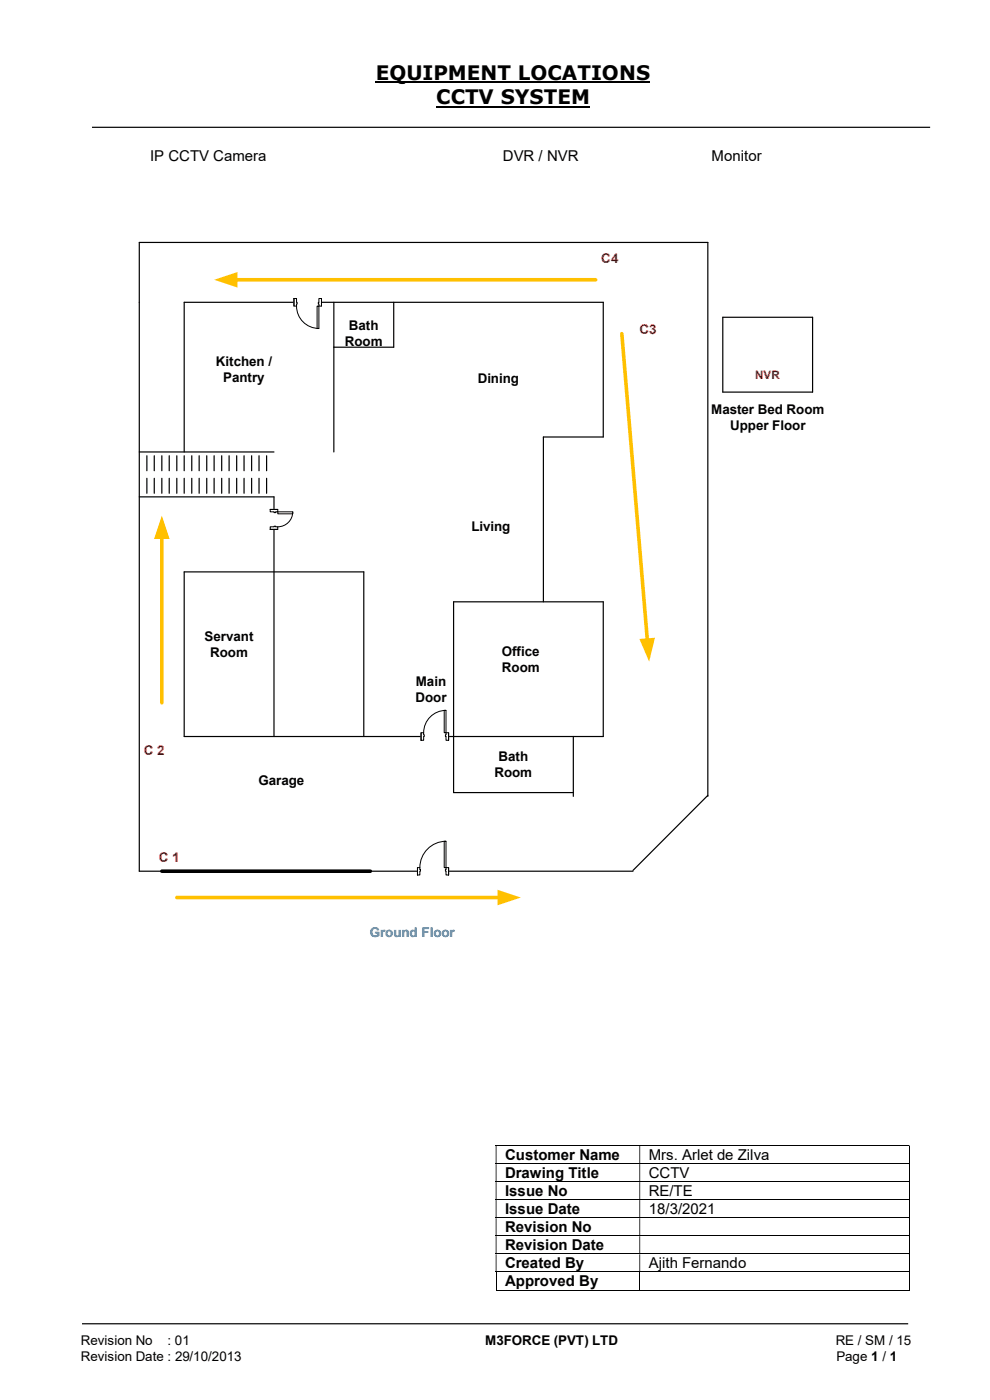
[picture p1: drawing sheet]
<svg xmlns="http://www.w3.org/2000/svg" width="210mm" height="297mm" viewBox="0 0 210 297" stroke-linecap="round" stroke-linejoin="round" font-family="sans-serif">
<path d="M79.7 17.5h58.2M92.5 22.6h32.6" fill="none" stroke="#000" stroke-width=".42"/>
<path d="M19.5 27h177.8M172.4 67.3h-19.1v15.9h19.1M17.4 280.8h175.3" fill="none" stroke="#000" stroke-width=".25"/>
<g fill="none" stroke="#000" stroke-width=".21">
<path d="M105.2 243h87.6M105.2 246.9h87.6M105.2 250.7h87.6M105.2 254.5h87.6M105.2 258.4h87.6M192.9 243.1v3.7M192.9 247v3.6M192.9 250.8v3.6M192.9 254.6v3.7M192.9 258.4v3.7M105.2 262.2h87.6M105.2 266h87.6"/>
<path d="M105.2 269.8h87.6M105.2 273.7h30.4M105.2 269.9v3.9M135.7 269.9v3.9M135.8 273.7h57M192.9 262.3v3.6M192.9 266.1v3.6M192.9 269.9v3.9"/>
</g>
<g fill="#000">
<path d="M192.8 243h.2v.1h-.2zM105.2 243.1h.1v3.7h-.1zM135.6 243.1h.2v3.7h-.2z" fill-rule="evenodd"/>
<path d="M192.8 246.8h.2v.2h-.2zM105.2 247h.1v3.6h-.1zM135.6 247h.2v3.6h-.2z" fill-rule="evenodd"/>
<path d="M192.8 250.6h.2v.2h-.2zM105.2 250.8h.1v3.6h-.1zM135.6 250.8h.2v3.6h-.2z" fill-rule="evenodd"/>
<path d="M192.8 254.4h.2v.2h-.2zM105.2 254.6h.1v3.7h-.1zM135.6 254.6h.2v3.7h-.2z" fill-rule="evenodd"/>
<path d="M192.8 258.3h.2v.1h-.2zM105.2 258.4h.1v3.7h-.1zM135.6 258.4h.2v3.7h-.2z" fill-rule="evenodd"/>
<path d="M192.8 262.1h.2v.2h-.2zM105.2 262.3h.1v3.6h-.1zM135.6 262.3h.2v3.6h-.2z" fill-rule="evenodd"/>
<path d="M192.8 265.9h.2v.2h-.2zM105.2 266.1h.1v3.6h-.1zM135.6 266.1h.2v3.6h-.2z" fill-rule="evenodd"/>
</g>
<path d="M192.8 269.7h.2v.2h-.2zM192.8 273.6h.2v.2h-.2z" fill="#000"/>
<path d="M34.3 184.8h44.3" fill="none" stroke="#000" stroke-width=".76"/>
<path d="M131.9 70.8l5.4 65" fill="none" stroke="#ffc000" stroke-width=".76"/>
<path d="M135.6 135.6l3.3-.3-1.2 5.1z" fill="#ffc000"/>
<path d="M50 59.4h76.4" fill="none" stroke="#ffc000" stroke-width=".76"/>
<path d="M45.4 59.4l5-1.7v3.3z" fill="#ffc000"/>
<g fill="none" stroke="#000" stroke-width=".25">
<path d="M70.8 64.1v31.8M83.5 64.1v9.6h-12.7M29.5 95.9h28.6M31.2 96.7v3.2M32.7 96.7v3.2M34.3 96.7v3.2M35.9 96.7v3.2M37.5 96.7v3.2M39.1 95.9v-31.8h88.9v28.6h-12.7v35M39.1 96.7v3.2M40.7 96.7v3.2M42.2 96.7v3.2"/>
<path d="M43.9 96.7v3.2M45.4 96.7v3.2M47 96.7v3.2M48.6 96.7v3.2M50.2 96.7v3.2M51.8 96.7v3.2M53.4 96.7v3.2M54.9 96.7v3.2M56.6 96.7v3.2M29.5 105.4h28.6v50.9M31.2 101.5v3.1M32.7 101.5v3.1"/>
<path d="M34.3 101.5v3.1M35.9 101.5v3.1M37.5 101.5v3.1M39.1 101.5v3.1M40.7 101.5v3.1M42.2 101.5v3.1M43.9 101.5v3.1M45.4 101.5v3.1M47 101.5v3.1M48.6 101.5v3.1M50.2 101.5v3.1M51.8 101.5v3.1"/>
<path d="M53.4 101.5v3.1M54.9 101.5v3.1M56.6 101.5v3.1M77.2 156.3v-35h-38.1v35h88.9v-28.6h-31.8v40.4h25.4M121.6 156.3v12.7M150.2 168.7l-15.9 16M150.2 169v-117.6h-120.7v133.4h104.8"/>
</g>
<path d="M57.3 108.1h1.7v4.2h-1.7z" fill="#fff"/>
<path d="M57.3 108.1h1.7v4.2h-1.7z" fill="none" stroke="#fff" stroke-width=".21"/>
<path d="M57.3 108.1h1.6v.5h-1.6zM57.3 111.8v.5h1.6v-.5z" fill-rule="evenodd" fill="#fff"/>
<path d="M58.1 108.6h-.8v-.5h1.6v.5h-.4M58.1 111.8h-.8v.5h1.6v-.5h-.4" fill="none" stroke="#000" stroke-width=".21"/>
<path d="M58.1 108.6h.4v.2h-.4zM58.1 111.6v.2h.4v-.2z" fill-rule="evenodd" fill="#fff"/>
<path d="M57.3 108.1h1.6M57.3 112.3h1.6M58.1 108.6v.2h.4v-.2M58.1 111.8v-.2h.4v.2M62.1 108.6a3.2 3.2 0 0 1-3.2 3.2" fill="none" stroke="#000" stroke-width=".21"/>
<path d="M58.9 108.6h3.2v.4h-3.2z" fill="#fff"/>
<path d="M58.9 108.6h3.2v.4h-3.2z" fill="none" stroke="#000" stroke-width=".21"/>
<path d="M89.3 155.4h5.9v1.7h-5.9z" fill="#fff"/>
<path d="M89.3 155.4h5.9v1.7h-5.9z" fill="none" stroke="#fff" stroke-width=".21"/>
<path d="M94.6 155.4v1.7h.6v-1.7zM89.3 155.4h.6v1.7h-.6z" fill-rule="evenodd" fill="#fff"/>
<path d="M89.9 155.9v-.5h-.6v1.7h.6v-.8M94.6 155.9v-.5h.6v1.7h-.6v-.8" fill="none" stroke="#000" stroke-width=".21"/>
<path d="M94.5 155.9v.4h.1v-.4zM89.9 155.9h.1v.4h-.1z" fill-rule="evenodd" fill="#fff"/>
<path d="M89.3 155.4v1.7M89.9 155.9h.1v.4h-.1M94.6 150.7a4.7 4.7 0 0 0-4.7 4.7M94.6 155.9h-.1v.4h.1M95.2 155.4v1.7" fill="none" stroke="#000" stroke-width=".21"/>
<path d="M94.2 150.7h.4v4.7h-.4z" fill="#fff"/>
<path d="M94.2 150.7h.4v4.7h-.4z" fill="none" stroke="#000" stroke-width=".21"/>
<path d="M62.4 63.3h5.8v1.7h-5.8z" fill="#fff"/>
<path d="M62.4 63.3h5.8v1.7h-5.8z" fill="none" stroke="#fff" stroke-width=".21"/>
<path d="M67.6 63.3h.6v1.6h-.6zM62.4 63.3v1.6h.5v-1.6z" fill-rule="evenodd" fill="#fff"/>
<path d="M62.9 64.1v-.8h-.5v1.6h.5v-.4M67.6 64.1v-.8h.6v1.6h-.6v-.4" fill="none" stroke="#000" stroke-width=".21"/>
<path d="M67.5 64.1h.1v.4h-.1zM62.9 64.1v.4h.1v-.4z" fill-rule="evenodd" fill="#fff"/>
<path d="M62.4 63.3v1.6M62.9 64.1h.1v.4h-.1M62.9 64.9a4.7 4.7 0 0 0 4.7 4.8M67.6 64.1h-.1v.4h.1M68.2 63.3v1.6" fill="none" stroke="#000" stroke-width=".21"/>
<path d="M67.3 64.9h.3v4.8h-.3z" fill="#fff"/>
<path d="M67.3 64.9h.3v4.8h-.3z" fill="none" stroke="#000" stroke-width=".21"/>
<path d="M37.5 190.4h68.5" fill="none" stroke="#ffc000" stroke-width=".76"/>
<path d="M105.5 188.8l5 1.6-5 1.7z" fill="#ffc000"/>
<path d="M34.3 114v35.1" fill="none" stroke="#ffc000" stroke-width=".76"/>
<path d="M34.3 109.4l1.7 4.9h-3.3z" fill="#ffc000"/>
<path d="M88.6 184h6.6v1.7h-6.6z" fill="#fff"/>
<path d="M88.6 184h6.6v1.7h-6.6z" fill="none" stroke="#fff" stroke-width=".21"/>
<path d="M94.6 184.1v1.5h.6v-1.5zM88.6 184.1h.5v1.5h-.5z" fill-rule="evenodd" fill="#fff"/>
<path d="M89.1 184.4v-.3h-.5v1.5h.5v-.8M94.6 184.4v-.3h.6v1.5h-.6v-.8" fill="none" stroke="#000" stroke-width=".21"/>
<path d="M94.5 184.4v.4h.1v-.4zM89.1 184.4h.1v.4h-.1z" fill-rule="evenodd" fill="#fff"/>
<path d="M94.6 178.5a5.6 5.6 0 0 0-5.5 5.6M88.6 184.1v1.5M89.1 184.4h.1v.4h-.1M94.6 184.4h-.1v.4h.1M95.2 184.1v1.5" fill="none" stroke="#000" stroke-width=".21"/>
<path d="M94.2 178.5h.4v5.6h-.4z" fill="#fff"/>
<path d="M94.2 178.5h.4v5.6h-.4z" fill="none" stroke="#000" stroke-width=".21"/>
<path d="M172.4 67.3v15.9" fill="none" stroke="#000" stroke-width=".25"/>
<g font-size="4.2">
<text x="79.7" y="17">EQUIPMENT LOCATIONS</text>
<text x="92.5" y="22.1">CCTV SYSTEM</text>
</g>
<g font-size="3.2">
<text x="31.8" y="34.1">IP CCTV Camera</text>
<text x="106.7" y="34.1">DVR / NVR</text>
<text x="151" y="34.1">Monitor</text>
<text x="107.1" y="246.1">Customer Name</text>
<text x="107.1" y="249.9">Drawing Title</text>
<text x="137.6" y="246.1">Mrs. Arlet de Zilva</text>
<text x="137.6" y="249.9">CCTV</text>
<text x="107.1" y="253.7">Issue No</text>
<text x="107.1" y="257.6">Issue Date</text>
<text x="137.6" y="253.7">RE/TE</text>
<text x="137.6" y="257.6">18/3/2021</text>
<text x="107.1" y="261.4">Revision No</text>
<text x="107.1" y="265.2">Revision Date</text>
<text x="107.1" y="269.1">Created By</text>
<text x="137.6" y="269.1">Ajith Fernando</text>
<text x="107.1" y="272.9">Approved By</text>
</g>
<g font-size="2.8" fill="#c00000">
<text x="127.6" y="55.8">C4</text>
<text x="135.6" y="71">C3</text>
<text x="30.5" y="160.3">C 2</text>
<text x="33.7" y="182.8">C 1</text>
</g>
<g font-size="2.8">
<text x="74" y="70">Bath</text>
<text x="45.8" y="77.6">Kitchen /</text>
<text x="73.2" y="73.4">Room</text>
<text x="47.4" y="80.9">Pantry</text>
<text x="101.3" y="81.2">Dining</text>
<text x="150.9" y="87.9">Master Bed Room</text>
<text x="154.9" y="91.3">Upper Floor</text>
<text x="100" y="112.6">Living</text>
<text x="43.4" y="136">Servant</text>
<text x="44.6" y="139.4">Room</text>
<text x="106.5" y="139.1">Office</text>
<text x="106.5" y="142.5">Room</text>
<text x="88.1" y="148.9">Door</text>
<text x="88.2" y="145.5">Main</text>
<text x="105.7" y="161.4">Bath</text>
<text x="54.8" y="166.6">Garage</text>
<text x="104.9" y="164.8">Room</text>
<text x="17.1" y="285.4">Revision No</text>
<text x="35.5" y="285.4">: 01</text>
<text x="102.9" y="285.4">M3FORCE (PVT) LTD</text>
<text x="177.3" y="285.4">RE / SM / 15</text>
<text x="17.1" y="288.7">Revision Date : 29/10/2013</text>
<text x="177.4" y="288.7">Page 1 / 1</text>
</g>
<text font-size="2.8" fill="#0070c0" x="78.4" y="198.7">Ground Floor</text>
<text font-size="2.5" fill="#c00000" x="160.2" y="80.4">NVR</text>
</svg>
